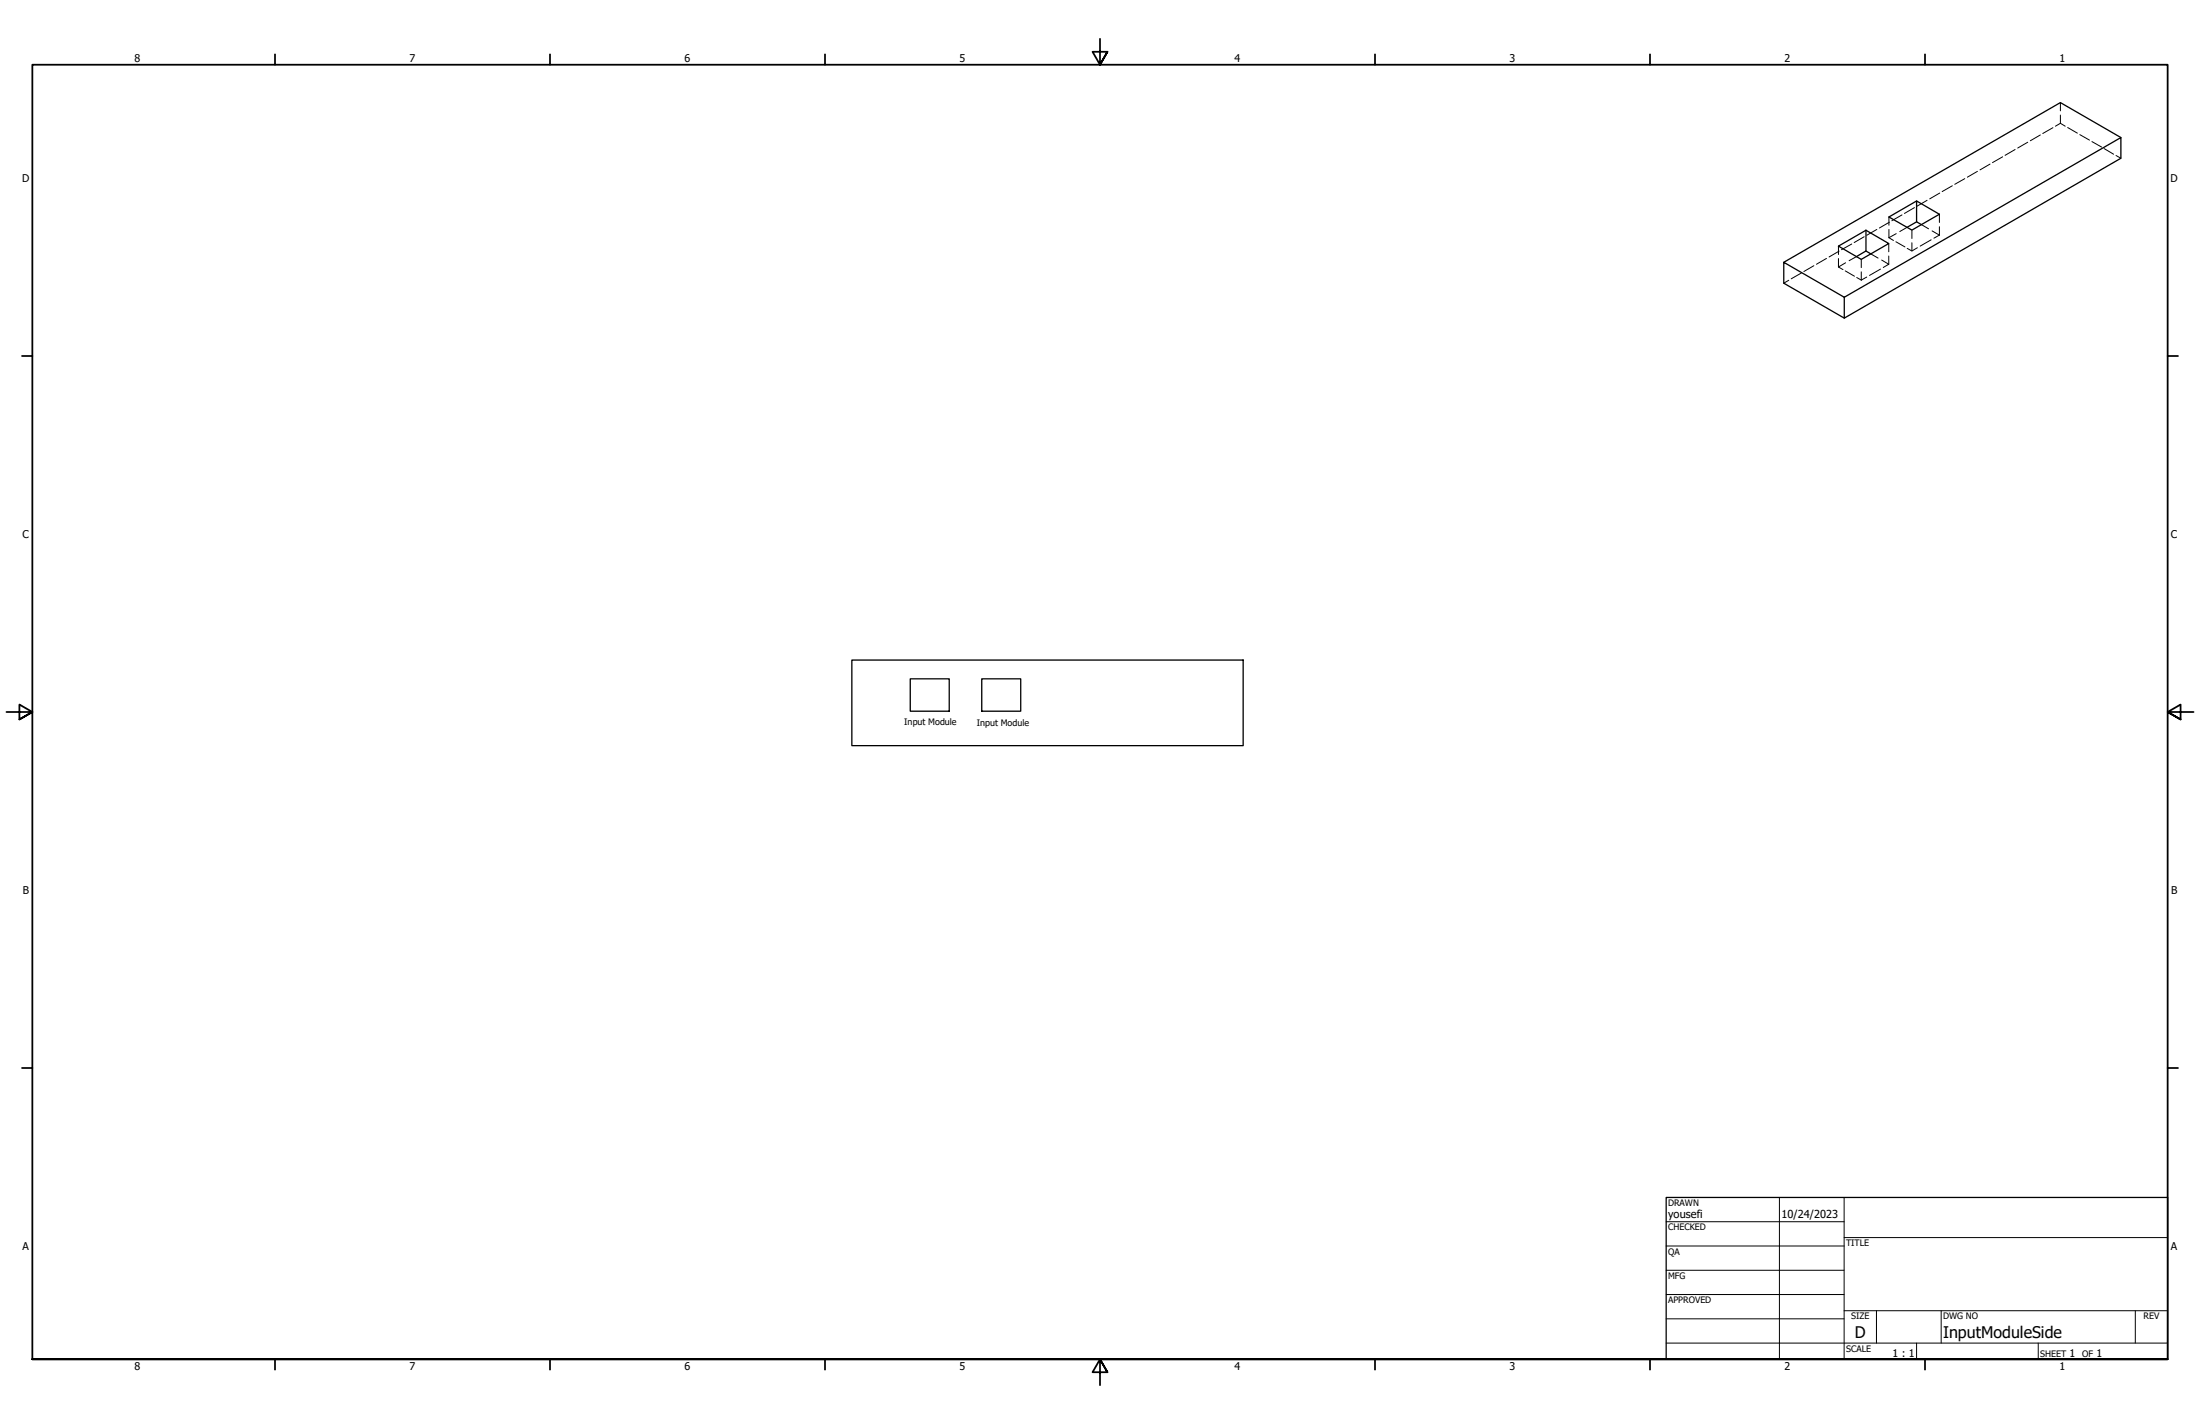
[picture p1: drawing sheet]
<svg xmlns="http://www.w3.org/2000/svg" width="864mm" height="559mm" viewBox="0 0 864 559" stroke-linecap="round" stroke-linejoin="round" font-family="sans-serif">
<!-- layer: Hidden (ANSI) -->
<g fill="none" stroke="#000" stroke-width=".39">
<path d="M791 58.7l-3.9 2.3M796 55.8l-4 2.3M800.9 53l-3.9 2.2M805.9 50.1l-4 2.3M808.8 48.4l-2 1.1M808.8 40.3v3.2M808.8 45.1v3.3M808.8 48.4l1.9 1.1M811.7 50l3.8 2.3M816.4 52.8l3.8 2.2M821.2 55.6l3.8 2.1M825.9 58.3l3.8 2.2"/>
<path d="M756.5 78.6l-4 2.3M761.4 75.8l-3.9 2.2M766.4 72.9l-4 2.3M771.3 70.1l-4 2.2M776.2 67.2l-3.9 2.3M781.2 64.4l-4 2.3M786.1 61.5l-4 2.3M830.6 61l1.9 1.1M721.7 96.6v3.3M721.9 98.6l-3.9 2.2M726.9 95.8l-4 2.2M731.8 92.9l-4 2.3"/>
<path d="M734.4 99.6l2.8 1.7M736.7 90l-3.9 2.3M741.4 95.6v3.2M741.5 85.2v3.2M741.5 90v3.3M741.5 93.3l1.8 1.1M741.7 87.2l-4 2.3M744.2 94.9l3.6 2M744.3 91.7l-2.8 1.6M746.6 84.3l-4 2.3M748.6 89.2l-2.9 1.7M750.5 90.3v3.3"/>
<path d="M750.5 95.2v3.3M751.5 81.5l-3.9 2.3M752.7 97.2l-2.2 1.3-1.8-1M754.3 88.1l2.7 1.7M758.1 94.1l-4.4 2.5M758.4 90.6l2.9 1.7M761.3 84.1v3.2M761.3 89v3.3M761.3 92.3l-2.2 1.2M702.2 110l-2 1.1M707.1 107.1l-4 2.3M712 104.3l-3.9 2.3"/>
<path d="M717 101.4l-4 2.3M721.7 101.5v3.3M721.7 104.8l1.8 1M724.3 106.3l3.7 2.1M724.5 103.1l-2.8 1.7M728.7 100.7l-2.8 1.6M728.9 108.9l1.7 1M730.6 101.8v3.2M730.6 106.7v3.2M732.8 108.7l-2.2 1.2M738.2 105.6l-4.3 2.5M738.6 102l2.8 1.7-2.1 1.3"/>
<path d="M741.4 100.5v3.2"/>
</g>
<!-- layer: Visible (ANSI) -->
<path d="M832.5 54l-23.7-13.7-108.6 62.6M752.3 78.9l-10.8 6.3 9 5.1 10.8-6.2-9-5.2v8.2l2 1M721.7 96.6l10.8-6.2 8.9 5.2-10.8 6.2zM732.5 90.4v8.1l-3.8 2.2M732.5 98.5l1.9 1.1M752.3 87.1l-3.7 2.1M724 116.6l108.5-62.6v8.1l-108.5 62.7zM724 116.6l-23.8-13.7v8.2l23.8 13.7M334.4 259h153.6v33.6h-153.6zM357.3 266.4h15.3v12.7h-15.3zM385.4 266.4h15.3v12.7h-15.3z" fill="none" stroke="#000" stroke-width=".51"/>
<!-- layer: Border (ANSI) -->
<g fill="none" stroke="#000" stroke-width=".7">
<path d="M431.8 15.2v10.2l-2.9-5.1h5.8l-2.9 5.1 2.9-5.1M107.9 21.3v4.1M215.9 21.3v4.1M323.8 21.3v4.1M539.8 21.3v4.1M647.7 21.3v4.1M755.6 21.3v4.1M8.6 139.7h4.1M850.9 139.7h4.1M2.5 279.4h10.2l-5.1-2.9v5.8l5.1-2.9-5.1 2.9M861.1 279.4h-10.2l5.1-2.9v5.8l-5.1-2.9 5.1 2.9M8.6 419.1h4.1"/>
<path d="M850.9 419.1h4.1M12.7 533.4v-508h838.2v508h-838.2h838.2M107.9 533.4v4.1M215.9 533.4v4.1M323.8 533.4v4.1M434.7 538.5l-2.9-5.1 2.9 5.1h-5.8l2.9-5.1v10.2M539.8 533.4v4.1M647.7 533.4v4.1M755.6 533.4v4.1"/>
</g>
<!-- layer: Title (ANSI) -->
<g fill="none" stroke="#000" stroke-width=".39">
<path d="M654 479.4h69.9M698.5 469.9v63.5M723.9 469.9v63.5M654 488.9h69.9M654 498.5h69.9M723.9 485.6h127M654 508h69.9M654 517.5h69.9M723.9 514.3h127M736.6 514.3v12.7M762 514.3v12.7M838.2 514.3v12.7"/>
<path d="M654 527h196.9M752.3 527v6.4M800.1 527v6.4"/>
</g>
<path d="M654 469.9h196.9v63.5h-196.9z" fill="none" stroke="#000" stroke-width=".51"/>
<g font-size="6.3">
<text x="728.1" y="524.9">D</text>
<text x="762.8" y="525">InputModuleSide</text>
</g>
<g font-size="4.3">
<text x="654.8" y="477.8">yousefi</text>
<text x="699.3" y="478">10/24/2023</text>
</g>
<g font-size="4.2">
<text x="52.8" y="24.4">8</text>
<text x="160.8" y="24.4">7</text>
<text x="268.7" y="24.4">6</text>
<text x="376.7" y="24.4">5</text>
<text x="484.6" y="24.4">4</text>
<text x="592.6" y="24.4">3</text>
<text x="700.5" y="24.4">2</text>
<text x="808.5" y="24.4">1</text>
<text x="8.8" y="71.4">D</text>
<text x="852" y="71.4">D</text>
<text x="8.9" y="211.1">C</text>
<text x="852.2" y="211.1">C</text>
<text x="9" y="350.8">B</text>
<text x="852.2" y="350.8">B</text>
<text x="8.9" y="490.5">A</text>
<text x="852.2" y="490.5">A</text>
<text x="742.9" y="532.6">1 : 1</text>
<text x="812.4" y="532.6">1</text>
<text x="823" y="532.6">1</text>
<text x="52.8" y="537.5">8</text>
<text x="160.8" y="537.5">7</text>
<text x="268.7" y="537.5">6</text>
<text x="376.7" y="537.5">5</text>
<text x="484.6" y="537.5">4</text>
<text x="592.6" y="537.5">3</text>
<text x="700.5" y="537.5">2</text>
<text x="808.5" y="537.5">1</text>
</g>
<g font-size="3.5">
<text x="355" y="284.7">Input Module</text>
<text x="383.5" y="284.7">Input Module</text>
<text x="654.8" y="473.2">DRAWN</text>
<text x="654.8" y="482.8">CHECKED</text>
<text x="724.7" y="488.9">TITLE</text>
<text x="654.8" y="492.3">QA</text>
<text x="654.8" y="501.8">MFG</text>
<text x="654.8" y="511.4">APPROVED</text>
<text x="726.7" y="517.7">SIZE</text>
<text x="762.8" y="517.7">DWG NO</text>
<text x="841.4" y="517.7">REV</text>
<text x="724.7" y="530.4">SCALE</text>
<text x="800.9" y="532.6">SHEET</text>
<text x="817.4" y="532.6">OF</text>
</g>
</svg>
